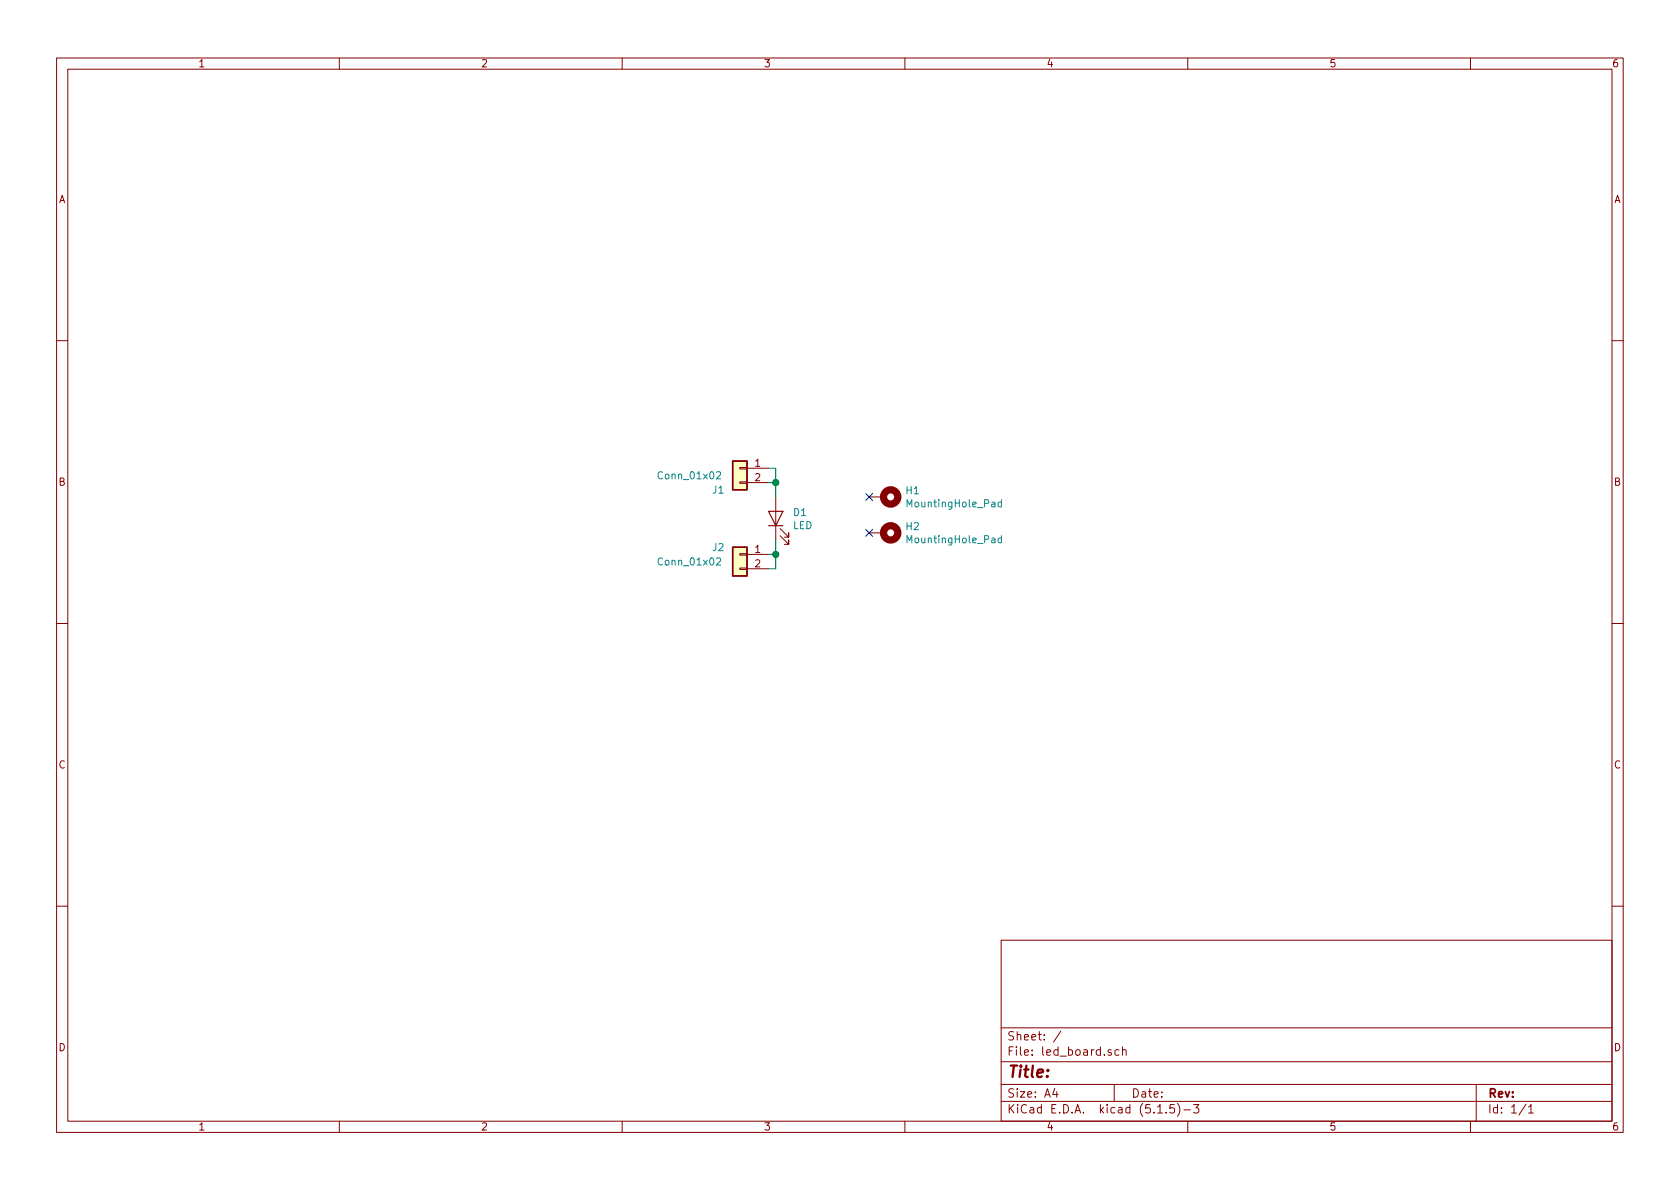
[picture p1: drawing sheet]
EESchema Schematic File Version 4
EELAYER 30 0
EELAYER END
$Descr A4 11693 8268
encoding utf-8
Sheet 1 1
Title ""
Date ""
Rev ""
Comp ""
Comment1 ""
Comment2 ""
Comment3 ""
Comment4 ""
$EndDescr
$Comp
L Device:LED D1
U 1 1
P 5400 3600
F 0 "D1" V 5439 3483 50  0000 R CNN
F 1 "LED" V 5348 3483 50  0000 R CNN
F 2 "my_library:SFH4726AS" H 5400 3600 50  0001 C CNN
F 3 "~" H 5400 3600 50  0001 C CNN
	1    5400 3600
	0    -1   -1   0   
$EndComp
$Comp
L Mechanical:MountingHole_Pad H1
U 1 1
P 6150 3450
F 0 "H1" V 6104 3600 50  0000 L CNN
F 1 "MountingHole_Pad" V 6195 3600 50  0000 L CNN
F 2 "MountingHole:MountingHole_2.7mm_M2.5_Pad" H 6150 3450 50  0001 C CNN
F 3 "~" H 6150 3450 50  0001 C CNN
	1    6150 3450
	0    1    1    0   
$EndComp
$Comp
L Mechanical:MountingHole_Pad H2
U 1 1
P 6150 3700
F 0 "H2" V 6104 3850 50  0000 L CNN
F 1 "MountingHole_Pad" V 6195 3850 50  0000 L CNN
F 2 "MountingHole:MountingHole_2.7mm_M2.5_Pad" H 6150 3700 50  0001 C CNN
F 3 "~" H 6150 3700 50  0001 C CNN
	1    6150 3700
	0    1    1    0   
$EndComp
NoConn ~ 6050 3450
NoConn ~ 6050 3700
$Comp
L Connector_Generic:Conn_01x02 J1
U 1 1
P 5150 3250
F 0 "J1" H 5300 3100 50  0000 C CNN
F 1 "Conn_01x02" H 5500 3200 50  0000 C CNN
F 2 "Connector_Wire:SolderWirePad_1x02_P3.81mm_Drill1.2mm" H 5150 3250 50  0001 C CNN
F 3 "~" H 5150 3250 50  0001 C CNN
	1    5150 3250
	-1   0    0    -1  
$EndComp
$Comp
L Connector_Generic:Conn_01x02 J2
U 1 1
P 5150 3850
F 0 "J2" H 5300 3900 50  0000 C CNN
F 1 "Conn_01x02" H 5500 3800 50  0000 C CNN
F 2 "Connector_Wire:SolderWirePad_1x02_P3.81mm_Drill1.2mm" H 5150 3850 50  0001 C CNN
F 3 "~" H 5150 3850 50  0001 C CNN
	1    5150 3850
	-1   0    0    -1  
$EndComp
Wire Wire Line
	5400 3250 5400 3350
Wire Wire Line
	5350 3250 5400 3250
Wire Wire Line
	5350 3350 5400 3350
Connection ~ 5400 3350
Wire Wire Line
	5400 3350 5400 3450
Wire Wire Line
	5400 3750 5400 3850
Wire Wire Line
	5350 3850 5400 3850
Connection ~ 5400 3850
Wire Wire Line
	5400 3850 5400 3950
Wire Wire Line
	5350 3950 5400 3950
$EndSCHEMATC
